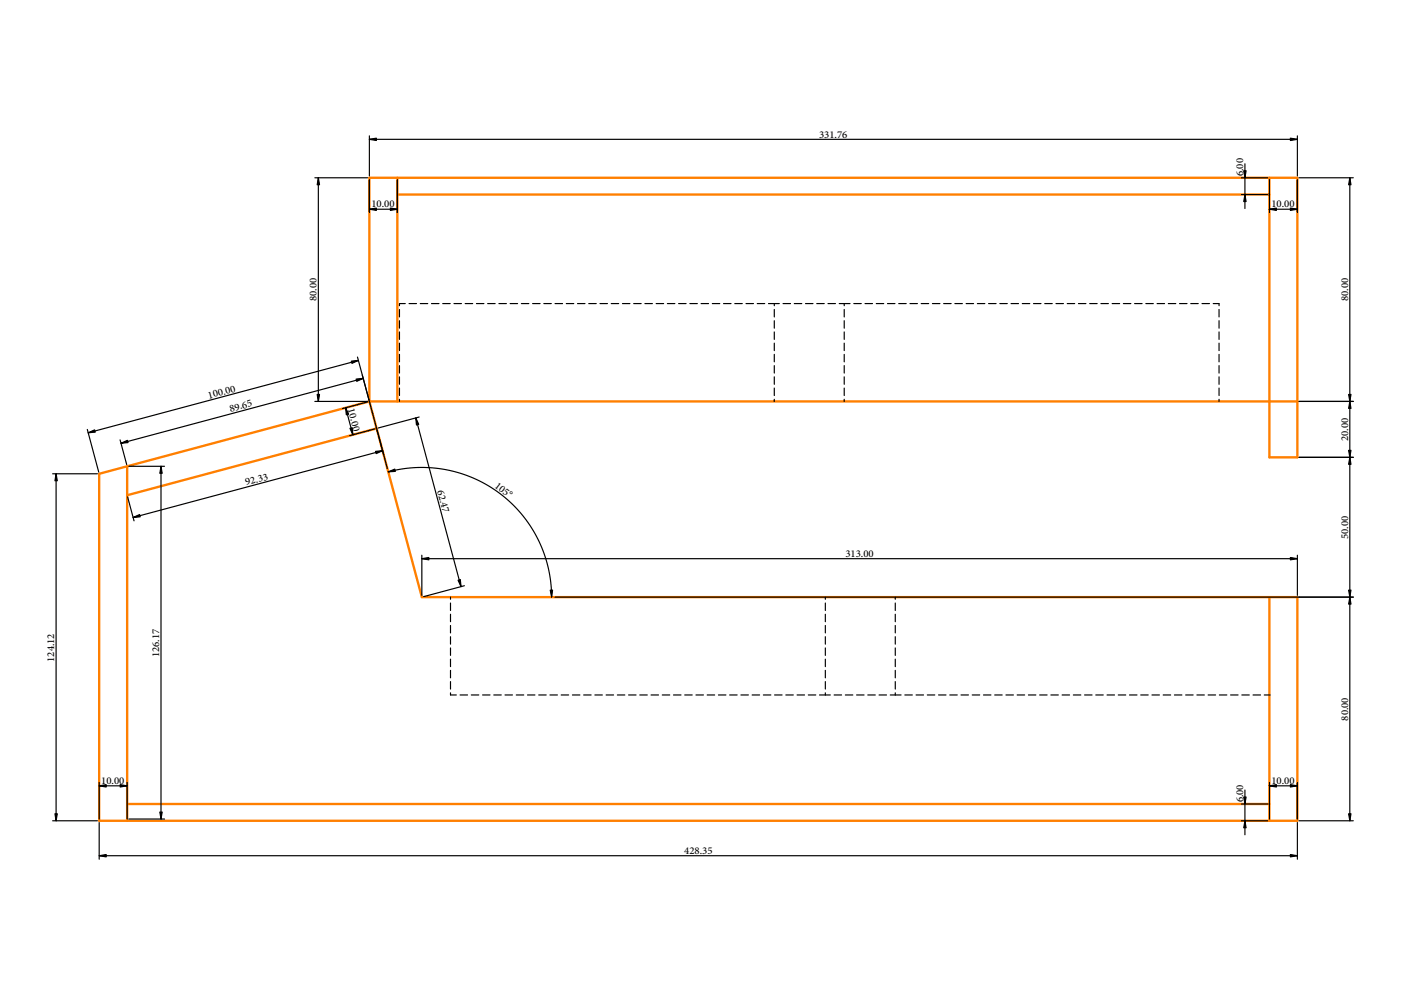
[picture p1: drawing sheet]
<svg xmlns="http://www.w3.org/2000/svg" width="297mm" height="210mm" viewBox="0 0 297 210" stroke-linecap="round" stroke-linejoin="round" font-family="sans-serif">
<path d="M84.2 37.7v47.4M269.1 37.7v59.3h6v-59.3h-196.8v47.4M84.2 41.2h184.9M27 98.9v75.1M78.3 85.1h196.8M79.8 90.8l-52.8 14.2M21 100.5l57.3-15.4 11.1 41.5h185.7v47.4h-254.1zM269.1 126.6v47.4M27 170.5h242.1" fill="none" stroke="#ff7f00" stroke-width=".5"/>
<g fill="none" stroke="#000" stroke-width=".25">
<path d="M66.8 37.7h11.1M67.5 37.7v47.4M78.3 28.8v8.5M78.3 38.1v7M78.3 29.5h196.8M84.2 38.1v7M263.2 37.7h5.6M263.9 34.7v9.5M269.1 38.1v7M275.1 28.8v8.5M275.1 38.1v7M275.4 37.7h11.5"/>
<path d="M286.2 37.7v136.3M78.3 44.4h5.9M263.2 41.2h5.6M269.1 44.4h6M75.8 75.7l6.3 23.6M76 76.4l-57.3 15.4M84.7 65.6v1.6M84.7 68v1.6M84.7 70.4v1.6M84.7 72.8v1.5M84.7 75.1v1.6M84.7 77.5v1.6"/>
<path d="M84.7 79.9v1.6M85.9 64.4h-1.2v.4M86.7 64.4h1.6M89.1 64.4h1.6M91.5 64.4h1.6M93.9 64.4h1.6M96.2 64.4h1.6M98.6 64.4h1.6M101 64.4h1.6M103.4 64.4h1.6M105.8 64.4h1.6M108.2 64.4h1.5"/>
<path d="M110.5 64.4h1.6M112.9 64.4h1.6M115.3 64.4h1.6M117.7 64.4h1.6M120.1 64.4h1.6M122.4 64.4h1.6M124.8 64.4h1.6M127.2 64.4h1.6M129.6 64.4h1.6M132 64.4h1.6M134.4 64.4h1.5M136.7 64.4h1.6"/>
<path d="M139.1 64.4h1.6M141.5 64.4h1.6M143.9 64.4h1.6M146.3 64.4h1.5M148.6 64.4h1.6M151 64.4h1.6M153.4 64.4h1.6M155.8 64.4h1.6M158.2 64.4h1.6M160.5 64.4h1.6M162.9 64.4h2.3M164.2 64.4v.4"/>
<path d="M164.2 65.6v1.6M164.2 68v1.6M164.2 70.4v1.6M164.2 72.8v1.5M164.2 75.1v1.6M164.2 77.5v1.6M164.2 79.9v1.6M166 64.4h1.6M168.4 64.4h1.6M170.8 64.4h1.6M173.2 64.4h1.6M175.5 64.4h1.6"/>
<path d="M177.9 64.4h2.3M179 64.4v.4M179 65.6v1.6M179 68v1.6M179 70.4v1.6M179 72.8v1.5M179 75.1v1.6M179 77.5v1.6M179 79.9v1.6M181 64.4h1.6M183.4 64.4h1.6M185.8 64.4h1.6"/>
<path d="M188.2 64.4h1.6M190.5 64.4h1.6M192.9 64.4h1.6M195.3 64.4h1.6M197.7 64.4h1.6M200.1 64.4h1.6M202.5 64.4h1.5M204.8 64.4h1.6M207.2 64.4h1.6M209.6 64.4h1.6M212 64.4h1.6M214.4 64.4h1.5"/>
<path d="M216.7 64.4h1.6M219.1 64.4h1.6M221.5 64.4h1.6M223.9 64.4h1.6M226.3 64.4h1.6M228.6 64.4h1.6M231 64.4h1.6M233.4 64.4h1.6M235.8 64.4h1.6M238.2 64.4h1.6M240.6 64.4h1.5M242.9 64.4h1.6"/>
<path d="M245.3 64.4h1.6M247.7 64.4h1.6M250.1 64.4h1.6M252.5 64.4h1.6M254.8 64.4h1.6M257.2 64.4h1.3v.4M258.5 65.6v1.6M258.5 68v1.6M258.5 70.4v1.6M258.5 72.8v1.5M258.5 75.1v1.6M258.5 77.5v1.6"/>
<path d="M258.5 79.9v1.6M18.5 91l2.4 9.1M25.5 93.3l1.4 5.2M27.3 98.9h7.6M34.1 98.9v74.8M66.8 85.1h11.1M73.3 86.5l1.5 5.7M77 80.2l-51.3 13.8M78 85.2l-5.4 1.5M79.5 90.9l-5.4 1.5M79.9 91.2l1.4 5.1M81.1 95.6l-52.9 14.1"/>
<path d="M84.7 82.3v1.6M84.7 84.7v.4M88.2 88.6l9.5 35.8M88.9 88.4l-8.7 2.3M164.2 82.3v1.6M164.2 84.7v.4M179 82.3v1.6M179 84.7v.4M258.5 82.3v1.6M258.5 84.7v.4M275.4 85.1h11.5M275.4 97h11.5"/>
<path d="M11.2 100.5h9.5M11.9 100.5v73.5M27.1 105.4l1.3 5M82.3 100l3.1-.6 3.2-.3 3 .1 3.2 .4 3 .8 3 1.2 2.8 1.4 2.6 1.8 2.4 2.1 2.2 2.3 1.8 2.6 1.5 2.7 1.2 2.8 .9 3 .6 3.1 .1 3.2M89.4 117.7v8.5M89.4 118.5h185.7M275.1 117.7v8.5M95.5 126.6v.5M95.5 127.9v1.5M95.5 130.2v1.6M95.5 132.6v1.6M95.5 135v1.6"/>
<path d="M95.5 137.4v1.6M95.5 139.8v1.5M98.5 124.2l-8.7 2.3M117.7 126.6h169.2M175 126.6v.5M175 127.9v1.5M175 130.2v1.6M175 132.6v1.6M175 135v1.6M175 137.4v1.6M175 139.8v1.5M189.8 126.6v.5"/>
<path d="M189.8 127.9v1.5M189.8 130.2v1.6M189.8 132.6v1.6M189.8 135v1.6M189.8 137.4v1.6M189.8 139.8v1.5M95.5 146.9v.4h1.3M95.5 142.1v1.6M95.5 144.5v1.6M97.5 147.3h1.6M99.9 147.3h1.6M102.3 147.3h1.6"/>
<path d="M104.7 147.3h1.6M107.1 147.3h1.6M109.5 147.3h1.5M111.8 147.3h1.6M114.2 147.3h1.6M116.6 147.3h1.6M119 147.3h1.6M121.4 147.3h1.5M123.7 147.3h1.6M126.1 147.3h1.6M128.5 147.3h1.6M130.9 147.3h1.6"/>
<path d="M133.3 147.3h1.6M135.6 147.3h1.6M138 147.3h1.6M140.4 147.3h1.6M142.8 147.3h1.6M145.2 147.3h1.6M147.6 147.3h1.5M149.9 147.3h1.6M152.3 147.3h1.6M154.7 147.3h1.6M157.1 147.3h1.6M159.5 147.3h1.6"/>
<path d="M161.8 147.3h1.6M164.2 147.3h1.6M166.6 147.3h1.6M169 147.3h1.6M171.4 147.3h1.6M173.8 147.3h2.3M175 142.1v1.6M175 144.5v1.6M175 146.9v.4M176.8 147.3h1.6M179.2 147.3h1.6M181.6 147.3h1.6"/>
<path d="M184 147.3h1.6M186.4 147.3h1.6M188.8 147.3h2.2M189.8 142.1v1.6M189.8 144.5v1.6M189.8 146.9v.4M191.8 147.3h1.6M194.2 147.3h1.6M196.6 147.3h1.6M199 147.3h1.6M201.4 147.3h1.6M203.8 147.3h1.5"/>
<path d="M206.1 147.3h1.6M208.5 147.3h1.6M210.9 147.3h1.6M213.3 147.3h1.6M215.7 147.3h1.5M218 147.3h1.6M220.4 147.3h1.6M222.8 147.3h1.6M225.2 147.3h1.6M227.6 147.3h1.6M229.9 147.3h1.6M232.3 147.3h1.6"/>
<path d="M234.7 147.3h1.6M237.1 147.3h1.6M239.5 147.3h1.6M241.9 147.3h1.5M244.2 147.3h1.6M246.6 147.3h1.6M249 147.3h1.6M251.4 147.3h1.6M253.8 147.3h1.5M256.1 147.3h1.6M258.5 147.3h1.6M260.9 147.3h1.6"/>
<path d="M263.3 147.3h1.6M265.7 147.3h1.6M268.1 147.3h1.2M11.2 174h9.5M21 165.9v7.8M21 174.4v7.8M21 166.6h6M27 165.9v7.8M27.3 173.7h7.6M263.2 174h5.6M263.2 170.5h5.6M263.9 167.5v9.5"/>
<path d="M269.1 166.6h6M269.1 165.9v7.8M275.1 165.9v7.8M275.1 174.4v7.8M275.4 174h11.5M21 181.4h254.1"/>
</g>
<g fill="#000">
<path d="M67.5 37.7l.2 1.5h-.5zM78.3 29.5l1.5-.2v.5zM263.7 36.2h.5l-.3 1.5zM273.6 29.3l1.5 .2-1.5 .3zM286.2 37.7l.2 1.5h-.5zM78.3 44.4l1.5-.3v.5zM82.8 44.1l1.4 .3-1.4 .2zM263.9 41.2l.3 1.5h-.5zM269.1 44.4l1.5-.3v.5zM273.6 44.1l1.5 .3-1.5 .2zM74.5 76.6l1.5-.2-1.4 .6zM18.7 91.8l1.4-.7 .1 .5z"/>
<path d="M25.7 94l1.3-.6 .1 .4zM34.1 98.9l.3 1.4h-.5zM67.2 83.6h.5l-.2 1.5zM73.3 86.5l.6 1.3-.5 .2zM74.2 90.8l.5-.1 .1 1.5zM75.5 80.4l1.5-.2-1.4 .7zM79.6 95.7l1.5-.1-1.4 .6zM88.2 88.6l.6 1.4-.5 .1zM286.2 85.1l.2 1.5h-.5zM285.9 95.5h.5l-.2 1.5zM285.9 83.6h.5l-.2 1.5zM286.2 97l.2 1.4h-.5z"/>
<path d="M11.9 100.5l.2 1.4h-.5zM28.2 109.7l1.4-.6 .1 .5zM82.3 100l1.4-.5 .1 .4zM89.4 118.5l1.5-.3v.5zM273.6 118.2l1.5 .3-1.5 .2zM97.1 123l.5-.1 .1 1.5zM116.7 125.1h.5l-.3 1.5zM286.2 126.6l.2 1.5h-.5zM285.9 125.1h.5l-.2 1.5zM11.6 172.5h.5l-.2 1.5zM21 166.6l1.5-.2v.5zM25.5 166.4l1.5 .2-1.5 .3z"/>
<path d="M33.9 172.2h.5l-.3 1.5zM263.7 169h.5l-.3 1.5zM263.9 174l.3 1.5h-.5zM269.1 166.6l1.5-.2v.5zM273.6 166.4l1.5 .2-1.5 .3zM285.9 172.5h.5l-.2 1.5zM21 181.4l1.5-.2v.5zM273.6 181.2l1.5 .2-1.5 .3z"/>
</g>
<g fill="#000" stroke="#000" stroke-width=".25">
<path d="M67.5 37.7l.2 1.5h-.5zM78.3 29.5l1.5-.2v.5zM263.7 36.2h.5l-.3 1.5zM273.6 29.3l1.5 .2-1.5 .3zM286.2 37.7l.2 1.5h-.5zM78.3 44.4l1.5-.3v.5zM82.8 44.1l1.4 .3-1.4 .2zM263.9 41.2l.3 1.5h-.5zM269.1 44.4l1.5-.3v.5zM273.6 44.1l1.5 .3-1.5 .2zM74.5 76.6l1.5-.2-1.4 .6zM18.7 91.8l1.4-.7 .1 .5z"/>
<path d="M25.7 94l1.3-.6 .1 .4zM34.1 98.9l.3 1.4h-.5zM67.2 83.6h.5l-.2 1.5zM73.3 86.5l.6 1.3-.5 .2zM74.2 90.8l.5-.1 .1 1.5zM75.5 80.4l1.5-.2-1.4 .7zM79.6 95.7l1.5-.1-1.4 .6zM88.2 88.6l.6 1.4-.5 .1zM286.2 85.1l.2 1.5h-.5zM285.9 95.5h.5l-.2 1.5zM285.9 83.6h.5l-.2 1.5zM286.2 97l.2 1.4h-.5z"/>
<path d="M11.9 100.5l.2 1.4h-.5zM28.2 109.7l1.4-.6 .1 .5zM82.3 100l1.4-.5 .1 .4zM89.4 118.5l1.5-.3v.5zM273.6 118.2l1.5 .3-1.5 .2zM97.1 123l.5-.1 .1 1.5zM116.7 125.1h.5l-.3 1.5zM286.2 126.6l.2 1.5h-.5zM285.9 125.1h.5l-.2 1.5zM11.6 172.5h.5l-.2 1.5zM21 166.6l1.5-.2v.5zM25.5 166.4l1.5 .2-1.5 .3z"/>
<path d="M33.9 172.2h.5l-.3 1.5zM263.7 169h.5l-.3 1.5zM263.9 174l.3 1.5h-.5zM269.1 166.6l1.5-.2v.5zM273.6 166.4l1.5 .2-1.5 .3zM285.9 172.5h.5l-.2 1.5zM21 181.4l1.5-.2v.5zM273.6 181.2l1.5 .2-1.5 .3z"/>
</g>
<g font-size="3.1">
<text x="173.7" y="29.2">331.76</text>
<text x="263.6" y="37.4" transform="rotate(-90 263.6 37.4)">6.00</text>
<text x="78.7" y="44">10.00</text>
<text x="269.6" y="44">10.00</text>
<text x="67.1" y="63.9" transform="rotate(-90 67.1 63.9)">80.00</text>
<text x="285.8" y="63.9" transform="rotate(-90 285.8 63.9)">80.00</text>
<text x="44.3" y="84.5" transform="rotate(-15 44.3 84.5)">100.00</text>
<text x="48.9" y="87.4" transform="rotate(-15 48.9 87.4)">89.65</text>
<text x="73.8" y="86.8" transform="rotate(75 73.8 86.8)">10.0</text>
<text x="285.8" y="93.5" transform="rotate(-90 285.8 93.5)">20.00</text>
<text x="52.2" y="102.9" transform="rotate(-15 52.2 102.9)">92.33</text>
<text x="92.7" y="104" transform="rotate(75 92.7 104)">62.47</text>
<text x="104.7" y="103.2" transform="rotate(37 104.7 103.2)">105°</text>
<text x="179.2" y="118.1">313.00</text>
<text x="285.8" y="114.3" transform="rotate(-90 285.8 114.3)">50.00</text>
<text x="11.5" y="140.3" transform="rotate(-90 11.5 140.3)">124.12</text>
<text x="33.8" y="139.4" transform="rotate(-90 33.8 139.4)">126.17</text>
<text x="285.8" y="152.8" transform="rotate(-90 285.8 152.8)">80.00</text>
<text x="21.5" y="166.2">10.00</text>
<text x="269.6" y="166.2">10.00</text>
<text x="263.6" y="170.1" transform="rotate(-90 263.6 170.1)">6.00</text>
<text x="145.1" y="181">428.35</text>
</g>
</svg>
